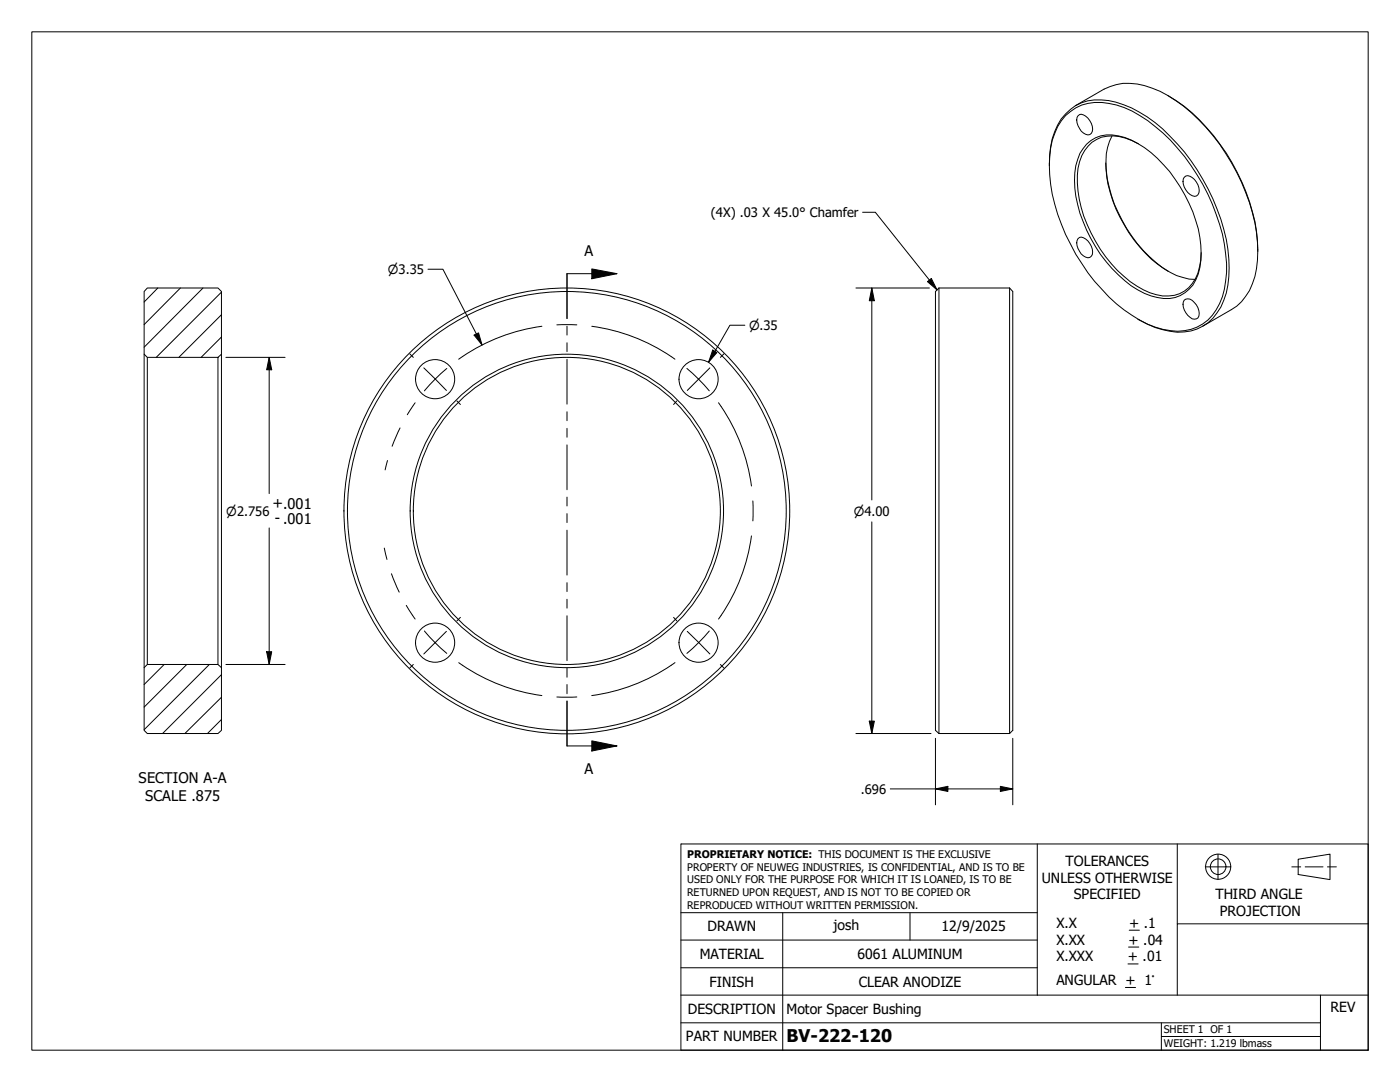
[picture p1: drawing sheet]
<svg xmlns="http://www.w3.org/2000/svg" width="279mm" height="216mm" viewBox="0 0 279 216" stroke-linecap="round" stroke-linejoin="round" font-family="sans-serif">
<!-- layer: Hatch (ANSI) -->
<path d="M31.5 57.5l-2.7 2.8M36 57.5l-7.2 7.3M40.5 57.5l-11.7 11.8M44.2 58.3l-13 13M44.2 67.2l-4.1 4.1M44.2 62.8l-8.5 8.5M32.8 132.6l-4 4M37.3 132.6l-8.5 8.5M41.8 132.6l-13 13M44.2 139.1l-7.3 7.3M44.2 134.6l-11.8 11.8M44.2 143.6l-2.8 2.8" fill="none" stroke="#000" stroke-width=".2"/>
<!-- layer: Visible (ANSI) -->
<g fill="none" stroke="#000" stroke-width=".2">
<path d="M233 19a36 36 0 0 1 13.9 15.4 35.2 35.2 0 0 1 4.1 15.8M209.4 33a14.3 14.3 0 0 1 3.3-10.3 8.9 8.9 0 0 1 8.5-2.6 23.5 23.5 0 0 1 12.3 7.1 41.7 41.7 0 0 1 11.5 22.5 20.2 20.2 0 0 1-1.4 11.6 9.4 9.4 0 0 1-11.6 4.5 21.5 21.5 0 0 1-4.9-2.1M212.7 23.1a9.1 9.1 0 0 1 8.6-2.5 19.2 19.2 0 0 1 9.3 4.7 40 40 0 0 1 14 25.4 16.2 16.2 0 0 1-2.7 12.2 9.3 9.3 0 0 1-9.8 2.8 23.9 23.9 0 0 1-10.8-6.5 41.9 41.9 0 0 1-11.6-22.4 20.6 20.6 0 0 1 .8-10.2l.6-1.3zM214.6 21.1l5.7-3.3a10.9 10.9 0 0 1 9.6-.2 29.2 29.2 0 0 1 12.2 9.5 40.4 40.4 0 0 1 8.9 21.2 18.2 18.2 0 0 1-1.6 9.7 9.3 9.3 0 0 1-3.7 3.8l-5.7 3.3M215.1 23.1a1 1 0 0 1 1.6 .1 2.93 2.93 0 0 1 1.1 3.4 1.07 1.07 0 0 1-1.6-.1 3 3 0 0 1-1.1-3.4zM216.9 28.8a6.4 6.4 0 0 1 6.3-1.7 17.2 17.2 0 0 1 9 5.8 28.9 28.9 0 0 1 7.4 16.1 12.2 12.2 0 0 1-1.5 7.9 6.6 6.6 0 0 1-7.1 2.5 17 17 0 0 1-9.1-5.8 28.2 28.2 0 0 1-7.5-17.7 10.3 10.3 0 0 1 2.5-7.1zM220.7 32.5a28.4 28.4 0 0 0 12.5 21.7M221.9 27.1a12.6 12.6 0 0 0-1 8 29 29 0 0 0 10.1 17.6 12.3 12.3 0 0 0 7.5 3.1M227.2 28.7a9.7 9.7 0 0 0-7.4-1.3 7.8 7.8 0 0 0-4.8 7.6 27.2 27.2 0 0 0 9.3 20.1 14.7 14.7 0 0 0 7.7 4 6.6 6.6 0 0 0 7.4-5.9l.2-1.3 .1-1.5M236.3 35.4a1.07 1.07 0 0 1 1.6 0 2.93 2.93 0 0 1 1.2 3.5 1.08 1.08 0 0 1-1.6-.1 2.93 2.93 0 0 1-1.2-3.4zM29.4 57.5h14.1l.7 .7v12.5l-.7 .6h-14.1l-.6-.6v-12.5zM187.4 57.5l-.7 .7v87.5l.7 .7"/>
<path d="M187.4 57.5v88.9M187.4 57.5h14.1M201.5 57.5l.6 .7v87.5l-.6 .7M201.5 57.5v88.9M215.1 47.6a1 1 0 0 1 1.6 .1 2.93 2.93 0 0 1 1.1 3.4 1.08 1.08 0 0 1-1.6 0 3 3 0 0 1-1.1-3.5zM236.3 59.9a1.37 1.37 0 0 1 2.1 .5 2.66 2.66 0 0 1 .7 3 1.16 1.16 0 0 1-1.6-.1 2.93 2.93 0 0 1-1.2-3.4zM28.8 70.7v62.5M29.4 71.3v61.3M43.5 71.3v61.3M44.2 70.7v62.5M29.4 132.6h14.1l.7 .6v12.5l-.7 .7h-14.1l-.6-.7v-12.5zM187.4 146.4h14.1"/>
<circle cx="86.8" cy="75.7" r="3.9"/>
<circle cx="139.4" cy="75.7" r="3.9"/>
<circle cx="113.1" cy="102" r="30.6"/>
<circle cx="113.1" cy="102" r="31.3"/>
<circle cx="113.1" cy="101.9" r="43.8"/>
<circle cx="113.1" cy="101.9" r="44.5"/>
<circle cx="86.8" cy="128.2" r="3.9"/>
<circle cx="139.4" cy="128.2" r="3.9"/>
</g>
<!-- layer: Section Line (ANSI) -->
<g fill="none" stroke="#000" stroke-width=".2">
<path d="M118.1 53.7l5 .9-5 1zM123.1 54.6h-9.9v9M113.2 65.1v1.8M113.2 68.4v1.8M113.2 71.7v8.9M113.2 82.2v1.7M113.2 85.5v1.7M113.2 88.8v8.9M113.2 99.2v1.8M113.2 102.5v1.8M113.2 105.8v8.9M113.2 116.3v1.7"/>
<path d="M113.2 119.6v1.7M113.2 122.9v8.9M113.2 133.3v1.8M113.2 136.6v1.8M113.2 139.9v8.9h9.9M118.1 147.8l5 1-5 1.1z"/>
</g>
<path d="M118.1 53.7l5 .9-5 1zM118.1 147.8l5 1-5 1.1z" fill="#000"/>
<!-- layer: Border (ANSI) -->
<path d="M6.3 6.3h266.7v203.2h-266.7z" fill="none" stroke="#000" stroke-width=".2"/>
<!-- layer: Title (ANSI) -->
<g fill="none" stroke="#000" stroke-width=".2">
<path d="M135.9 168.4h137.1v41.1h-137.1zM207 168.4v30.2M234.9 168.4v15.9M240.5 173h5.1M243.1 170.4v5.1M257.8 173h1.8M259.1 171.4l6.3-1v5.1l-6.3-1zM260.5 173h3.5M264.9 173h1.8M135.9 198.6h137.1M135.9 193.1h71.1M135.9 187.6h71.1"/>
<path d="M135.9 182.1h71.1M156.2 182.1v27.4M181.6 182.1v5.5M224.6 197h2M225.1 192.3h2M225.2 189h2.1M225.4 185.6h2M263.5 198.6v10.9M273 184.3h-38.1v14.3M135.9 204.1h127.6M231.8 206.8h31.7M231.8 204.1v5.4"/>
<circle cx="243.1" cy="172.9" r="2.51"/>
<circle cx="243.1" cy="172.9" r="1.56"/>
</g>
<!-- layer: Dimension (ANSI) -->
<g fill="none" stroke="#000" stroke-width=".2">
<path d="M85.4 53.7h3l7.8 15.1M170.8 57.5h14.7M174 57.5l.5 2.5h-1zM174 57.5v42.3M45.1 71.3h11.8M53.7 71.3l.5 2.5h-1zM53.7 71.3v27.2M94.6 66.9l.9-.5 .7 2.4zM142.2 69.8l.9 .6-1.7 1.9zM148.7 64.9h-3l-4.3 7.4M53.7 105.3v27.3M174 104.1v42.3"/>
<path d="M45.1 132.6h11.8M53.2 130h1l-.5 2.6zM170.8 146.4h15M173.5 143.9h1l-.5 2.5zM177.7 157.4h24.4M186.7 157.4l2.5-.5v1zM186.7 147.3v13.3M199.6 156.9l2.5 .5-2.5 .5zM202.1 147.3v13.3"/>
</g>
<path d="M53.7 71.3l.5 2.5h-1zM94.6 66.9l.9-.5 .7 2.4zM142.2 69.8l.9 .6-1.7 1.9zM174 57.5l.5 2.5h-1zM53.2 130h1l-.5 2.6zM173.5 143.9h1l-.5 2.5zM186.7 157.4l2.5-.5v1zM199.6 156.9l2.5 .5-2.5 .5z" fill="#000"/>
<!-- layer: Center Mark (ANSI) -->
<path d="M81.8 70.6l.7 .7M84.6 73.4l4.5 4.5M141.7 73.4l-4.5 4.5M144.5 70.6l-.7 .7M91.2 80l.7 .7M135.1 80l-.7 .7M82.5 132.6l-.7 .7M89.1 126l-4.5 4.5M91.9 123.2l-.7 .7M134.4 123.2l.7 .7M137.2 126l4.5 4.5M143.8 132.6l.7 .7" fill="none" stroke="#000" stroke-width=".2"/>
<!-- layer: Centerline (ANSI) -->
<g fill="none" stroke="#000" stroke-width=".2">
<path d="M89.2 73.5l-2.4 2.2-2.1 2.3M108.1 65.1a37.2 37.2 0 0 0-16.6 6.6M111.1 64.8h4M118.1 65.1a37.2 37.2 0 0 1 16.6 6.6M137.1 73.5l2.3 2.2 2.2 2.3M77.3 91.9l-.4 1.9M79.8 85.4l-1.5 3.6M82.9 80.4l-1.6 2.4M143.4 80.4a37.2 37.2 0 0 1 6.6 16.6M150.3 100v3.9M76.7 109.4l.5 2.2M78.1 114.5l1.6 3.7"/>
<path d="M150 106.9a37.2 37.2 0 0 1-6.6 16.6M81.1 120.8l1.8 2.7M84.7 125.9l2.1 2.3 2.4 2.2M91.5 132.2a37.2 37.2 0 0 0 16.6 6.6M111.1 139.1h4M134.7 132.2a37.2 37.2 0 0 1-16.6 6.6M141.6 125.9l-2.2 2.3-2.3 2.2"/>
</g>
<!-- layer: Symbol (ANSI) -->
<path d="M172.1 42.4h2.6l12.3 15.4M185.1 56.2l.8-.6 1.1 2.2z" fill="none" stroke="#000" stroke-width=".2"/>
<path d="M185.1 56.2l.8-.6 1.1 2.2z" fill="#000"/>
<text font-size="3.5" x="157" y="207.9">BV-222-120</text>
<g font-size="2.9">
<text x="116.6" y="51.1">A</text>
<text x="54.4" y="101.4">+.001</text>
<text x="54.9" y="104.4">- .001</text>
<text x="116.6" y="154.5">A</text>
<text x="27.6" y="156.2">SECTION A-A</text>
<text x="29" y="159.8">SCALE .875</text>
</g>
<g font-size="2.8">
<text x="212.7" y="172.8">TOLERANCES</text>
<text x="207.9" y="176.1">UNLESS OTHERWISE</text>
<text x="214.3" y="179.5">SPECIFIED</text>
<text x="242.6" y="179.4">THIRD ANGLE</text>
<text x="141.2" y="185.9">DRAWN</text>
<text x="166.4" y="185.6">josh</text>
<text x="187.9" y="185.7">12/9/2025</text>
<text x="210.8" y="185.2">X.X</text>
<text x="225.4" y="185.2">+ .1</text>
<text x="243.5" y="182.7">PROJECTION</text>
<text x="139.6" y="191.4">MATERIAL</text>
<text x="171.1" y="191.4">6061 ALUMINUM</text>
<text x="210.8" y="188.5">X.XX</text>
<text x="210.8" y="191.8">X.XXX</text>
<text x="225.1" y="191.8">+ .01</text>
<text x="225.2" y="188.5">+ .04</text>
<text x="141.6" y="196.8">FINISH</text>
<text x="171.4" y="196.8">CLEAR ANODIZE</text>
<text x="210.8" y="196.6">ANGULAR + 1°</text>
<text x="137.3" y="202.3">DESCRIPTION</text>
<text x="157" y="202.2">Motor Spacer Bushing</text>
<text x="265.6" y="201.9">REV</text>
<text x="136.9" y="207.8">PART NUMBER</text>
</g>
<g font-size="2.6">
<text x="141.9" y="43.3">(4X) .03 X 45.0° Chamfer</text>
<text x="171.8" y="158.4">.696</text>
</g>
<g font-size="2.5">
<text x="77.4" y="54.7">⌀3.35</text>
<text x="149.5" y="65.8">⌀.35</text>
<text x="45.1" y="102.9">⌀2.756</text>
<text x="170.4" y="102.9">⌀4.00</text>
</g>
<g font-size="2.1">
<text x="137.2" y="171.3">PROPRIETARY NOTICE: THIS DOCUMENT IS THE EXCLUSIVE</text>
<text x="137.2" y="173.7">PROPERTY OF NEUWEG INDUSTRIES, IS CONFIDENTIAL, AND IS TO BE</text>
<text x="137.2" y="176.3">USED ONLY FOR THE PURPOSE FOR WHICH IT IS LOANED, IS TO BE</text>
<text x="137.2" y="178.8">RETURNED UPON REQUEST, AND IS NOT TO BE COPIED OR</text>
<text x="137.2" y="181.3">REPRODUCED WITHOUT WRITTEN PERMISSION.</text>
<text x="232.3" y="206.1">SHEET 1 OF 1</text>
<text x="232.3" y="208.9">WEIGHT: 1.219 lbmass</text>
</g>
</svg>
